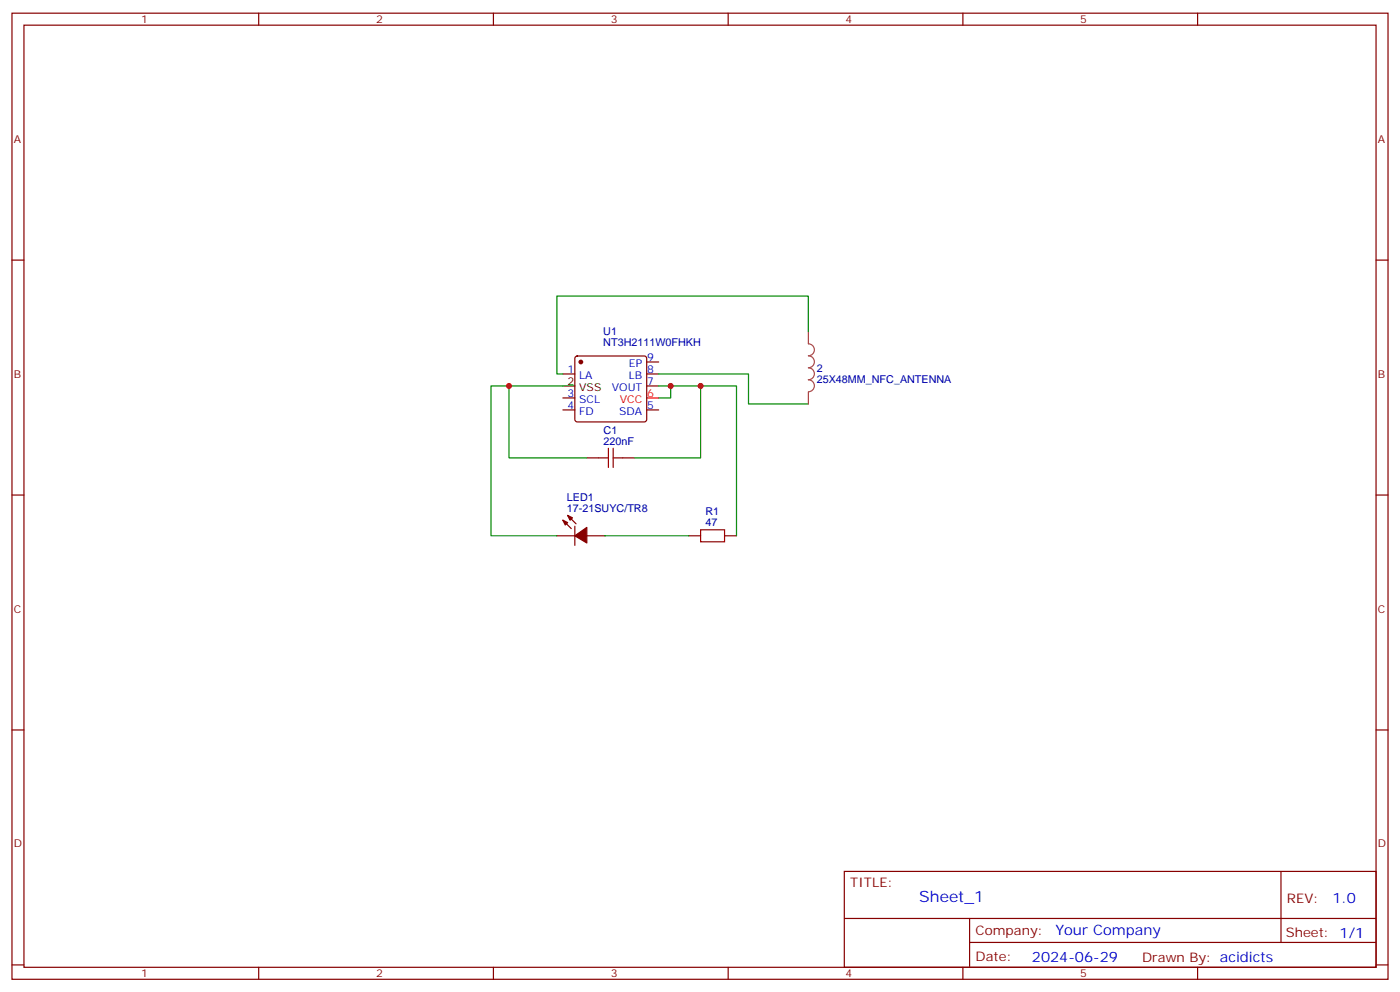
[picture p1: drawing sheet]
<svg xmlns="http://www.w3.org/2000/svg" width="412mm" height="292mm" viewBox="0 0 412 292" stroke-linecap="round" stroke-linejoin="round" font-family="sans-serif">
<g fill="none" stroke="#870000" stroke-width=".35">
<path d="M3.5 3.9h405.4v284.3h-405.4zM7.1 7.4h398.2v277.3h-398.2zM76.2 3.9v3.5M145.3 3.9v3.5M214.5 3.9v3.5M283.6 3.9v3.5M352.8 3.9v3.5M3.5 76.6h3.6M405.3 76.6h3.6M165.8 110.1h3.5M165.8 117.1h3.5M169.6 105l.4-.2h19.8l.5 .2 .2 .5v18l-.2 .5-.5 .2h-19.8l-.5-.3-.2-.4v-18z"/>
<path d="M190.5 106.5h3.5M190.5 110.1h3.5M190.5 113.6h3.5M165.8 120.6h3.5M172.9 134.8h3.5M183.4 134.8h3.6M190.5 120.6h3.5M3.5 145.7h3.6M164 157.7h5.3M165.8 153.1l2.5 2.5M167.2 151.7l2.5 2.5M169.3 154.9v5.6"/>
<path d="M172.9 157.7h5.3M202.8 157.7h3.6M213.4 157.7h3.6M405.3 145.7h3.6M3.5 214.8h3.6M405.3 214.8h3.6M248.7 256.5h156.6v28.2h-156.6zM377.3 256.5v20.9M248.7 270.3h156.5M285.6 277.4h119.6M285.6 270.3v14.1M3.5 284h3.6"/>
<path d="M76.2 284.7v3.5M145.3 284.7v3.5M214.5 284.7v3.5M283.6 284.7v3.5M352.8 284.7v3.5M405.3 284h3.6"/>
</g>
<path d="M190.5 117.1h3.5" fill="none" stroke="#f00" stroke-width=".35"/>
<path d="M165.8 113.6h3.5" fill="none" stroke="#000" stroke-width=".35"/>
<g fill="#870000" stroke="#870000" stroke-width=".35">
<path d="M165.8 153.1l1.4 .7-.7 .7z"/>
<path d="M167.2 151.7l1.4 .7-.7 .7z"/>
<path d="M169.3 157.7l3.6-2.5v4.6z"/>
<circle cx="171.1" cy="106.5" r=".53"/>
</g>
<path d="M176.4 134.8h2.8M179.2 131.9v5.7M180.6 134.8h2.8M180.6 131.9v5.7M206.4 155.9h7v3.6h-7z" fill="none" stroke="#a10000" stroke-width=".35"/>
<path d="M238.1 97.7v-10.6h-74.1v23h1.8M149.9 113.6v21.2h23M165.8 113.6h-21.2v44.1h19.4M194 110.1h26.5v8.8h17.6M194 113.6h3.6v3.5h-3.6M197.6 113.6h19.4v44.1M206.4 113.6v21.2h-19.4M178.2 157.7h24.6" fill="none" stroke="#008700" stroke-width=".35"/>
<path d="M238.1 97.7v3.5a1.76 1.76 0 0 1 1.8 1.8 1.76 1.76 0 0 1-1.8 1.7 1.76 1.76 0 0 1 1.8 1.8 1.76 1.76 0 0 1-1.8 1.7 1.76 1.76 0 0 1 1.8 1.8 1.76 1.76 0 0 1-1.8 1.8 1.76 1.76 0 0 1 1.8 1.7 1.76 1.76 0 0 1-1.8 1.8M238.1 115.4v3.5" fill="none" stroke="#a64a4a" stroke-width=".35"/>
<g fill="#c00">
<circle cx="197.6" cy="113.6" r=".88"/>
<circle cx="206.4" cy="113.6" r=".88"/>
<circle cx="149.9" cy="113.6" r=".88"/>
</g>
<text font-size="4.6" fill="#00f" x="270.8" y="265.5">Sheet_1</text>
<g font-size="4.2" fill="#00f">
<text x="392.5" y="265.7">1.0</text>
<text x="310.9" y="275.3">Your Company</text>
<text x="304" y="283.1">2024-06-29</text>
</g>
<g font-size="3.9" fill="#800">
<text x="250.5" y="261.1">TITLE:</text>
<text x="379.1" y="265.7">REV:</text>
<text x="287.4" y="275.3">Company:</text>
<text x="378.7" y="275.9">Sheet: 1/1</text>
<text x="287.4" y="282.9">Date:</text>
<text x="336.4" y="283">Drawn By: acidicts</text>
</g>
<g font-size="3.2" fill="#800">
<text x="41.6" y="6.9">1</text>
<text x="110.8" y="6.9">2</text>
<text x="179.9" y="6.9">3</text>
<text x="249.1" y="6.9">4</text>
<text x="318.2" y="6.9">5</text>
<text x="4.1" y="42">A</text>
<text x="405.9" y="42">A</text>
<text x="4.1" y="111.1">B</text>
<text x="405.9" y="111.1">B</text>
<text x="4.1" y="180.3">C</text>
<text x="405.9" y="180.3">C</text>
<text x="4.1" y="249.4">D</text>
<text x="405.9" y="249.4">D</text>
<text x="41.6" y="287.7">1</text>
<text x="110.8" y="287.7">2</text>
<text x="179.9" y="287.7">3</text>
<text x="249.1" y="287.7">4</text>
<text x="318.2" y="287.7">5</text>
</g>
<g font-size="3.2" fill="#000080">
<text x="177.7" y="101.9">NT3H2111W0FHKH</text>
<text x="177.7" y="98.6">U1</text>
<text x="240.6" y="112.7">25X48MM_NFC_ANTENNA</text>
<text x="240.6" y="109.5">2</text>
<text x="177.8" y="130.9">220nF</text>
<text x="177.8" y="127.7">C1</text>
<text x="167" y="147.5">LED1</text>
<text x="167" y="150.6">17-21SUYC/TR8</text>
<text x="207.8" y="154.9">47</text>
<text x="207.8" y="151.7">R1</text>
</g>
<g font-size="3.2" fill="#00f">
<text x="185.3" y="107.9">EP</text>
<text x="190.7" y="106.2">9</text>
<text x="167.1" y="109.7">1</text>
<text x="170.6" y="111.5">LA</text>
<text x="185.3" y="111.5">LB</text>
<text x="190.7" y="109.7">8</text>
<text x="190.7" y="113.2">7</text>
<text x="167.1" y="116.8">3</text>
<text x="170.6" y="118.5">SCL</text>
<text x="180.3" y="115">VOUT</text>
<text x="167.1" y="120.3">4</text>
<text x="170.6" y="122.1">FD</text>
<text x="182.4" y="122.1">SDA</text>
<text x="190.7" y="120.3">5</text>
</g>
<g font-size="3.2">
<text x="167.1" y="113.2">2</text>
<text x="170.6" y="115">VSS</text>
</g>
<g font-size="3.2" fill="#f00">
<text x="182.6" y="118.5">VCC</text>
<text x="190.7" y="116.8">6</text>
</g>
</svg>
